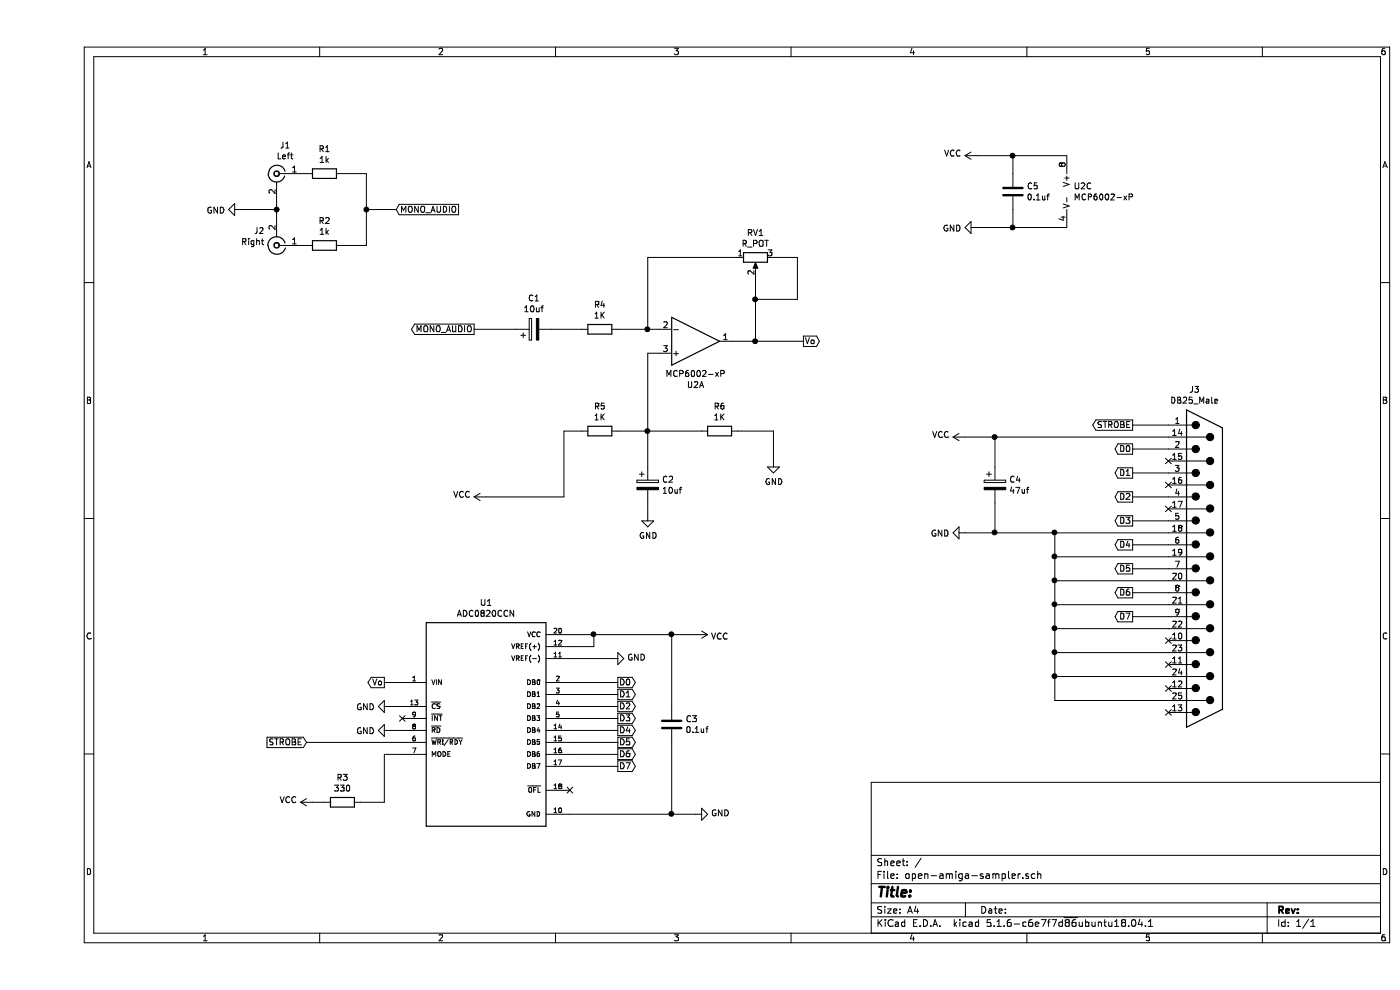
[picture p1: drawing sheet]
EESchema Schematic File Version 4
EELAYER 30 0
EELAYER END
$Descr A4 11693 8268
encoding utf-8
Sheet 1 1
Title ""
Date ""
Rev ""
Comp ""
Comment1 ""
Comment2 ""
Comment3 ""
Comment4 ""
$EndDescr
$Comp
L Amplifier_Operational:MCP6002-xP U2
U 1 1
P 5500 2850
F 0 "U2" H 5500 3217 50  0000 C CNN
F 1 "MCP6002-xP" H 5500 3126 50  0000 C CNN
F 2 "Package_DIP:DIP-8_W7.62mm_Socket" H 5500 2850 50  0001 C CNN
F 3 "http://ww1.microchip.com/downloads/en/DeviceDoc/21733j.pdf" H 5500 2850 50  0001 C CNN
	1    5500 2850
	1    0    0    1   
$EndComp
$Comp
L ADC0820CCN:ADC0820CCN U1
U 1 1
P 3750 6000
F 0 "U1" H 3750 6967 50  0000 C CNN
F 1 "ADC0820CCN" H 3750 6876 50  0000 C CNN
F 2 "Package_DIP:DIP-20_W7.62mm_Socket" H 3750 6000 50  0001 L BNN
F 3 "ADC0820CCN" H 3750 6000 50  0001 L BNN
F 4 "DIP-20 Analog Devices" H 3750 6000 50  0001 L BNN "Field4"
F 5 "None" H 3750 6000 50  0001 L BNN "Field5"
F 6 "Unavailable" H 3750 6000 50  0001 L BNN "Field6"
F 7 "Texas" H 3750 6000 50  0001 L BNN "Field7"
F 8 "" H 3750 6000 50  0001 L BNN "Field8"
	1    3750 6000
	1    0    0    -1  
$EndComp
$Comp
L power:VCC #PWR05
U 1 1
P 3750 4150
F 0 "#PWR05" H 3750 4000 50  0001 C CNN
F 1 "VCC" V 3765 4277 50  0000 L CNN
F 2 "" H 3750 4150 50  0001 C CNN
F 3 "" H 3750 4150 50  0001 C CNN
	1    3750 4150
	0    -1   -1   0   
$EndComp
$Comp
L power:GND #PWR010
U 1 1
P 6150 3850
F 0 "#PWR010" H 6150 3600 50  0001 C CNN
F 1 "GND" H 6155 3677 50  0000 C CNN
F 2 "" H 6150 3850 50  0001 C CNN
F 3 "" H 6150 3850 50  0001 C CNN
	1    6150 3850
	1    0    0    -1  
$EndComp
$Comp
L Device:CP C1
U 1 1
P 4150 2750
F 0 "C1" V 4405 2750 50  0000 C CNN
F 1 "10uf" V 4314 2750 50  0000 C CNN
F 2 "Capacitor_THT:CP_Radial_D4.0mm_P1.50mm" H 4188 2600 50  0001 C CNN
F 3 "~" H 4150 2750 50  0001 C CNN
	1    4150 2750
	0    -1   -1   0   
$EndComp
$Comp
L Device:R R4
U 1 1
P 4700 2750
F 0 "R4" V 4493 2750 50  0000 C CNN
F 1 "1K" V 4584 2750 50  0000 C CNN
F 2 "Resistor_THT:R_Axial_DIN0207_L6.3mm_D2.5mm_P10.16mm_Horizontal" V 4630 2750 50  0001 C CNN
F 3 "~" H 4700 2750 50  0001 C CNN
	1    4700 2750
	0    1    1    0   
$EndComp
$Comp
L Device:R R5
U 1 1
P 4700 3600
F 0 "R5" V 4493 3600 50  0000 C CNN
F 1 "1K" V 4584 3600 50  0000 C CNN
F 2 "Resistor_THT:R_Axial_DIN0207_L6.3mm_D2.5mm_P10.16mm_Horizontal" V 4630 3600 50  0001 C CNN
F 3 "~" H 4700 3600 50  0001 C CNN
	1    4700 3600
	0    1    1    0   
$EndComp
$Comp
L Device:R R6
U 1 1
P 5700 3600
F 0 "R6" V 5493 3600 50  0000 C CNN
F 1 "1K" V 5584 3600 50  0000 C CNN
F 2 "Resistor_THT:R_Axial_DIN0207_L6.3mm_D2.5mm_P10.16mm_Horizontal" V 5630 3600 50  0001 C CNN
F 3 "~" H 5700 3600 50  0001 C CNN
	1    5700 3600
	0    1    1    0   
$EndComp
Wire Wire Line
	4300 2750 4550 2750
Wire Wire Line
	3750 4150 4400 4150
Wire Wire Line
	4400 4150 4400 3600
Wire Wire Line
	4850 3600 5100 3600
Wire Wire Line
	5100 2950 5200 2950
Wire Wire Line
	5100 3600 5550 3600
Connection ~ 5100 3600
Wire Wire Line
	5850 3600 6150 3600
Wire Wire Line
	6150 3600 6150 3850
Wire Wire Line
	5100 3600 5100 3900
Text GLabel 6400 2850 2    50   Output ~ 0
Vo
Text GLabel 2900 5700 0    50   Output ~ 0
Vo
Wire Wire Line
	2900 5700 3050 5700
$Comp
L power:VCC #PWR08
U 1 1
P 5500 5300
F 0 "#PWR08" H 5500 5150 50  0001 C CNN
F 1 "VCC" V 5515 5428 50  0000 L CNN
F 2 "" H 5500 5300 50  0001 C CNN
F 3 "" H 5500 5300 50  0001 C CNN
	1    5500 5300
	0    1    1    0   
$EndComp
Wire Wire Line
	4450 5300 4650 5300
Wire Wire Line
	4450 5400 4650 5400
Wire Wire Line
	4650 5400 4650 5300
Connection ~ 4650 5300
Wire Wire Line
	4650 5300 5300 5300
$Comp
L power:GND #PWR06
U 1 1
P 4800 5500
F 0 "#PWR06" H 4800 5250 50  0001 C CNN
F 1 "GND" V 4805 5372 50  0000 R CNN
F 2 "" H 4800 5500 50  0001 C CNN
F 3 "" H 4800 5500 50  0001 C CNN
	1    4800 5500
	0    -1   -1   0   
$EndComp
Wire Wire Line
	4450 5500 4800 5500
$Comp
L Connector:DB25_Male J3
U 1 1
P 9750 4750
F 0 "J3" H 9668 3258 50  0000 C CNN
F 1 "DB25_Male" H 9668 3349 50  0000 C CNN
F 2 "Connector_Dsub:DSUB-25_Male_EdgeMount_P2.77mm" H 9750 4750 50  0001 C CNN
F 3 " ~" H 9750 4750 50  0001 C CNN
	1    9750 4750
	1    0    0    1   
$EndComp
Text GLabel 9150 3550 0    50   Output ~ 0
STROBE
Wire Wire Line
	9150 3550 9450 3550
Text GLabel 9150 3750 0    50   Output ~ 0
D0
Text GLabel 9150 3950 0    50   Output ~ 0
D1
Text GLabel 9150 4150 0    50   Output ~ 0
D2
Text GLabel 9150 4350 0    50   Output ~ 0
D3
Text GLabel 9150 4550 0    50   Output ~ 0
D4
Text GLabel 9150 4750 0    50   Output ~ 0
D5
Text GLabel 9150 4950 0    50   Output ~ 0
D6
Text GLabel 9150 5150 0    50   Output ~ 0
D7
Wire Wire Line
	9150 3750 9450 3750
Wire Wire Line
	9150 3950 9450 3950
Wire Wire Line
	9150 4150 9450 4150
Wire Wire Line
	9150 4350 9450 4350
Wire Wire Line
	9150 4550 9450 4550
Wire Wire Line
	9150 4750 9450 4750
Wire Wire Line
	9150 4950 9450 4950
Wire Wire Line
	9150 5150 9450 5150
$Comp
L Device:CP C4
U 1 1
P 8000 4050
F 0 "C4" H 8118 4096 50  0000 L CNN
F 1 "47uf" H 8118 4005 50  0000 L CNN
F 2 "Capacitor_THT:CP_Radial_D4.0mm_P1.50mm" H 8038 3900 50  0001 C CNN
F 3 "~" H 8000 4050 50  0001 C CNN
	1    8000 4050
	1    0    0    -1  
$EndComp
Wire Wire Line
	7750 4450 8000 4450
Wire Wire Line
	9450 4650 8500 4650
Wire Wire Line
	8500 4650 8500 4450
Connection ~ 8500 4450
Wire Wire Line
	8500 4450 9450 4450
Wire Wire Line
	9450 4850 8500 4850
Wire Wire Line
	8500 4850 8500 4650
Connection ~ 8500 4650
Wire Wire Line
	9450 5050 8500 5050
Wire Wire Line
	8500 5050 8500 4850
Connection ~ 8500 4850
Wire Wire Line
	9450 5250 8500 5250
Wire Wire Line
	8500 5250 8500 5050
Connection ~ 8500 5050
Wire Wire Line
	9450 5450 8500 5450
Wire Wire Line
	8500 5450 8500 5250
Connection ~ 8500 5250
Wire Wire Line
	9450 5650 8500 5650
Wire Wire Line
	8500 5650 8500 5450
Connection ~ 8500 5450
Wire Wire Line
	8500 5850 8500 5650
Connection ~ 8500 5650
Wire Wire Line
	8000 4200 8000 4450
Wire Wire Line
	8000 4450 8500 4450
$Comp
L power:VCC #PWR012
U 1 1
P 7750 3650
F 0 "#PWR012" H 7750 3500 50  0001 C CNN
F 1 "VCC" V 7765 3777 50  0000 L CNN
F 2 "" H 7750 3650 50  0001 C CNN
F 3 "" H 7750 3650 50  0001 C CNN
	1    7750 3650
	0    -1   -1   0   
$EndComp
$Comp
L power:GND #PWR013
U 1 1
P 7750 4450
F 0 "#PWR013" H 7750 4200 50  0001 C CNN
F 1 "GND" V 7755 4322 50  0000 R CNN
F 2 "" H 7750 4450 50  0001 C CNN
F 3 "" H 7750 4450 50  0001 C CNN
	1    7750 4450
	0    1    1    0   
$EndComp
$Comp
L power:GND #PWR03
U 1 1
P 2950 5900
F 0 "#PWR03" H 2950 5650 50  0001 C CNN
F 1 "GND" V 2955 5772 50  0000 R CNN
F 2 "" H 2950 5900 50  0001 C CNN
F 3 "" H 2950 5900 50  0001 C CNN
	1    2950 5900
	0    1    1    0   
$EndComp
Wire Wire Line
	2950 5900 3050 5900
$Comp
L power:GND #PWR04
U 1 1
P 2950 6100
F 0 "#PWR04" H 2950 5850 50  0001 C CNN
F 1 "GND" V 2955 5972 50  0000 R CNN
F 2 "" H 2950 6100 50  0001 C CNN
F 3 "" H 2950 6100 50  0001 C CNN
	1    2950 6100
	0    1    1    0   
$EndComp
Wire Wire Line
	2950 6100 3050 6100
$Comp
L power:VCC #PWR02
U 1 1
P 2300 6700
F 0 "#PWR02" H 2300 6550 50  0001 C CNN
F 1 "VCC" V 2315 6827 50  0000 L CNN
F 2 "" H 2300 6700 50  0001 C CNN
F 3 "" H 2300 6700 50  0001 C CNN
	1    2300 6700
	0    -1   -1   0   
$EndComp
Wire Wire Line
	2300 6700 2400 6700
Wire Wire Line
	3050 6300 2900 6300
Wire Wire Line
	2900 6300 2900 6700
Wire Wire Line
	2900 6700 2700 6700
Text GLabel 2250 6200 0    50   Input ~ 0
STROBE
Wire Wire Line
	2250 6200 3050 6200
$Comp
L power:GND #PWR09
U 1 1
P 5500 6800
F 0 "#PWR09" H 5500 6550 50  0001 C CNN
F 1 "GND" V 5505 6672 50  0000 R CNN
F 2 "" H 5500 6800 50  0001 C CNN
F 3 "" H 5500 6800 50  0001 C CNN
	1    5500 6800
	0    -1   -1   0   
$EndComp
Text GLabel 4850 5700 2    50   Output ~ 0
D0
Text GLabel 4850 5800 2    50   Output ~ 0
D1
Text GLabel 4850 5900 2    50   Output ~ 0
D2
Text GLabel 4850 6000 2    50   Output ~ 0
D3
Text GLabel 4850 6100 2    50   Output ~ 0
D4
Text GLabel 4850 6200 2    50   Output ~ 0
D5
Text GLabel 4850 6300 2    50   Output ~ 0
D6
Text GLabel 4850 6400 2    50   Output ~ 0
D7
Wire Wire Line
	4450 5700 4850 5700
Wire Wire Line
	4450 5800 4850 5800
Wire Wire Line
	4450 5900 4850 5900
Wire Wire Line
	4450 6000 4850 6000
Wire Wire Line
	4450 6100 4850 6100
Wire Wire Line
	4450 6200 4850 6200
Wire Wire Line
	4450 6300 4850 6300
Wire Wire Line
	4450 6400 4850 6400
Wire Wire Line
	4450 6800 5300 6800
NoConn ~ 4450 6600
NoConn ~ 3050 6000
NoConn ~ 9450 5950
NoConn ~ 9450 5750
NoConn ~ 9450 5550
NoConn ~ 9450 5350
NoConn ~ 9450 4250
NoConn ~ 9450 4050
NoConn ~ 9450 3850
$Comp
L Device:C C3
U 1 1
P 5300 6050
F 0 "C3" H 5415 6096 50  0000 L CNN
F 1 "0.1uf" H 5415 6005 50  0000 L CNN
F 2 "Capacitor_THT:C_Disc_D4.3mm_W1.9mm_P5.00mm" H 5338 5900 50  0001 C CNN
F 3 "~" H 5300 6050 50  0001 C CNN
	1    5300 6050
	1    0    0    -1  
$EndComp
Wire Wire Line
	5300 5900 5300 5300
Connection ~ 5300 5300
Wire Wire Line
	5300 5300 5500 5300
Wire Wire Line
	5300 6200 5300 6800
Connection ~ 5300 6800
Wire Wire Line
	5300 6800 5500 6800
$Comp
L Amplifier_Operational:MCP6002-xP U2
U 3 1
P 8700 1600
F 0 "U2" H 8658 1646 50  0000 L CNN
F 1 "MCP6002-xP" H 8658 1555 50  0000 L CNN
F 2 "Package_DIP:DIP-8_W7.62mm_Socket" H 8700 1600 50  0001 C CNN
F 3 "http://ww1.microchip.com/downloads/en/DeviceDoc/21733j.pdf" H 8700 1600 50  0001 C CNN
	3    8700 1600
	1    0    0    -1  
$EndComp
$Comp
L power:VCC #PWR014
U 1 1
P 7850 1300
F 0 "#PWR014" H 7850 1150 50  0001 C CNN
F 1 "VCC" V 7865 1427 50  0000 L CNN
F 2 "" H 7850 1300 50  0001 C CNN
F 3 "" H 7850 1300 50  0001 C CNN
	1    7850 1300
	0    -1   -1   0   
$EndComp
$Comp
L power:GND #PWR015
U 1 1
P 7850 1900
F 0 "#PWR015" H 7850 1650 50  0001 C CNN
F 1 "GND" V 7855 1772 50  0000 R CNN
F 2 "" H 7850 1900 50  0001 C CNN
F 3 "" H 7850 1900 50  0001 C CNN
	1    7850 1900
	0    1    1    0   
$EndComp
$Comp
L Device:C C5
U 1 1
P 8150 1600
F 0 "C5" H 8265 1646 50  0000 L CNN
F 1 "0.1uf" H 8265 1555 50  0000 L CNN
F 2 "Capacitor_THT:C_Disc_D4.3mm_W1.9mm_P5.00mm" H 8188 1450 50  0001 C CNN
F 3 "~" H 8150 1600 50  0001 C CNN
	1    8150 1600
	1    0    0    -1  
$EndComp
Wire Wire Line
	7850 1300 8150 1300
Wire Wire Line
	8600 1900 8150 1900
Wire Wire Line
	8150 1750 8150 1900
Connection ~ 8150 1900
Wire Wire Line
	8150 1900 7850 1900
Wire Wire Line
	8150 1450 8150 1300
Connection ~ 8150 1300
Wire Wire Line
	8150 1300 8600 1300
$Comp
L Device:R_POT RV1
U 1 1
P 6000 2150
F 0 "RV1" V 5793 2150 50  0000 C CNN
F 1 "R_POT" V 5884 2150 50  0000 C CNN
F 2 "connectors:Pot pads" H 6000 2150 50  0001 C CNN
F 3 "~" H 6000 2150 50  0001 C CNN
	1    6000 2150
	0    -1   1    0   
$EndComp
Wire Wire Line
	6150 2150 6350 2150
Wire Wire Line
	5100 2150 5850 2150
Connection ~ 8000 4450
Connection ~ 8000 3650
Wire Wire Line
	8000 3650 7750 3650
Wire Wire Line
	8000 3900 8000 3650
Wire Wire Line
	9450 3650 8000 3650
Wire Wire Line
	5100 2950 5100 3600
Wire Wire Line
	4850 2750 5100 2750
Wire Wire Line
	5800 2850 6000 2850
Wire Wire Line
	5100 2150 5100 2750
Connection ~ 5100 2750
Wire Wire Line
	5100 2750 5200 2750
Wire Wire Line
	6000 2300 6000 2500
Connection ~ 6000 2850
Wire Wire Line
	6000 2850 6400 2850
Wire Wire Line
	4400 3600 4550 3600
$Comp
L Device:R R1
U 1 1
P 2400 1450
F 0 "R1" V 2193 1450 50  0000 C CNN
F 1 "1k" V 2284 1450 50  0000 C CNN
F 2 "Resistor_THT:R_Axial_DIN0207_L6.3mm_D2.5mm_P10.16mm_Horizontal" V 2330 1450 50  0001 C CNN
F 3 "~" H 2400 1450 50  0001 C CNN
	1    2400 1450
	0    1    1    0   
$EndComp
$Comp
L Device:R R2
U 1 1
P 2400 2050
F 0 "R2" V 2193 2050 50  0000 C CNN
F 1 "1k" V 2284 2050 50  0000 C CNN
F 2 "Resistor_THT:R_Axial_DIN0207_L6.3mm_D2.5mm_P10.16mm_Horizontal" V 2330 2050 50  0001 C CNN
F 3 "~" H 2400 2050 50  0001 C CNN
	1    2400 2050
	0    1    1    0   
$EndComp
Text GLabel 3000 1750 2    50   Input ~ 0
MONO_AUDIO
Wire Wire Line
	2550 1450 2750 1450
Wire Wire Line
	2750 1450 2750 1750
Wire Wire Line
	2750 1750 3000 1750
Wire Wire Line
	2550 2050 2750 2050
Wire Wire Line
	2750 2050 2750 1750
Connection ~ 2750 1750
Text GLabel 3650 2750 0    50   Output ~ 0
MONO_AUDIO
Wire Wire Line
	3650 2750 4000 2750
Wire Wire Line
	2200 2050 2250 2050
Wire Wire Line
	2200 1450 2250 1450
$Comp
L Device:R R3
U 1 1
P 2550 6700
F 0 "R3" V 2343 6700 50  0000 C CNN
F 1 "330" V 2434 6700 50  0000 C CNN
F 2 "Resistor_THT:R_Axial_DIN0207_L6.3mm_D2.5mm_P10.16mm_Horizontal" V 2480 6700 50  0001 C CNN
F 3 "~" H 2550 6700 50  0001 C CNN
	1    2550 6700
	0    1    1    0   
$EndComp
$Comp
L Device:CP C2
U 1 1
P 5100 4050
F 0 "C2" H 5218 4096 50  0000 L CNN
F 1 "10uf" H 5218 4005 50  0000 L CNN
F 2 "Capacitor_THT:CP_Radial_D4.0mm_P1.50mm" H 5138 3900 50  0001 C CNN
F 3 "~" H 5100 4050 50  0001 C CNN
	1    5100 4050
	1    0    0    -1  
$EndComp
$Comp
L power:GND #PWR07
U 1 1
P 5100 4300
F 0 "#PWR07" H 5100 4050 50  0001 C CNN
F 1 "GND" H 5105 4127 50  0000 C CNN
F 2 "" H 5100 4300 50  0001 C CNN
F 3 "" H 5100 4300 50  0001 C CNN
	1    5100 4300
	1    0    0    -1  
$EndComp
Wire Wire Line
	5100 4200 5100 4300
$Comp
L Connector:Conn_Coaxial J1
U 1 1
P 2000 1450
F 0 "J1" H 1928 1688 50  0000 C CNN
F 1 "Left" H 1928 1597 50  0000 C CNN
F 2 "connectors:Audio pads" H 2000 1450 50  0001 C CNN
F 3 " ~" H 2000 1450 50  0001 C CNN
	1    2000 1450
	-1   0    0    -1  
$EndComp
$Comp
L Connector:Conn_Coaxial J2
U 1 1
P 2000 2050
F 0 "J2" H 2099 1932 50  0000 L CNN
F 1 "Right" H 2099 2023 50  0000 L CNN
F 2 "connectors:Audio pads" H 2000 2050 50  0001 C CNN
F 3 " ~" H 2000 2050 50  0001 C CNN
	1    2000 2050
	-1   0    0    1   
$EndComp
Wire Wire Line
	1700 1750 2000 1750
Wire Wire Line
	2000 1750 2000 1650
$Comp
L power:GND #PWR01
U 1 1
P 1700 1750
F 0 "#PWR01" H 1700 1500 50  0001 C CNN
F 1 "GND" V 1705 1622 50  0000 R CNN
F 2 "" H 1700 1750 50  0001 C CNN
F 3 "" H 1700 1750 50  0001 C CNN
	1    1700 1750
	0    1    1    0   
$EndComp
Connection ~ 2000 1750
Wire Wire Line
	2000 1850 2000 1750
Wire Wire Line
	9450 5850 8500 5850
Wire Wire Line
	6350 2150 6350 2500
Wire Wire Line
	6350 2500 6000 2500
Connection ~ 6000 2500
Wire Wire Line
	6000 2500 6000 2850
$EndSCHEMATC
